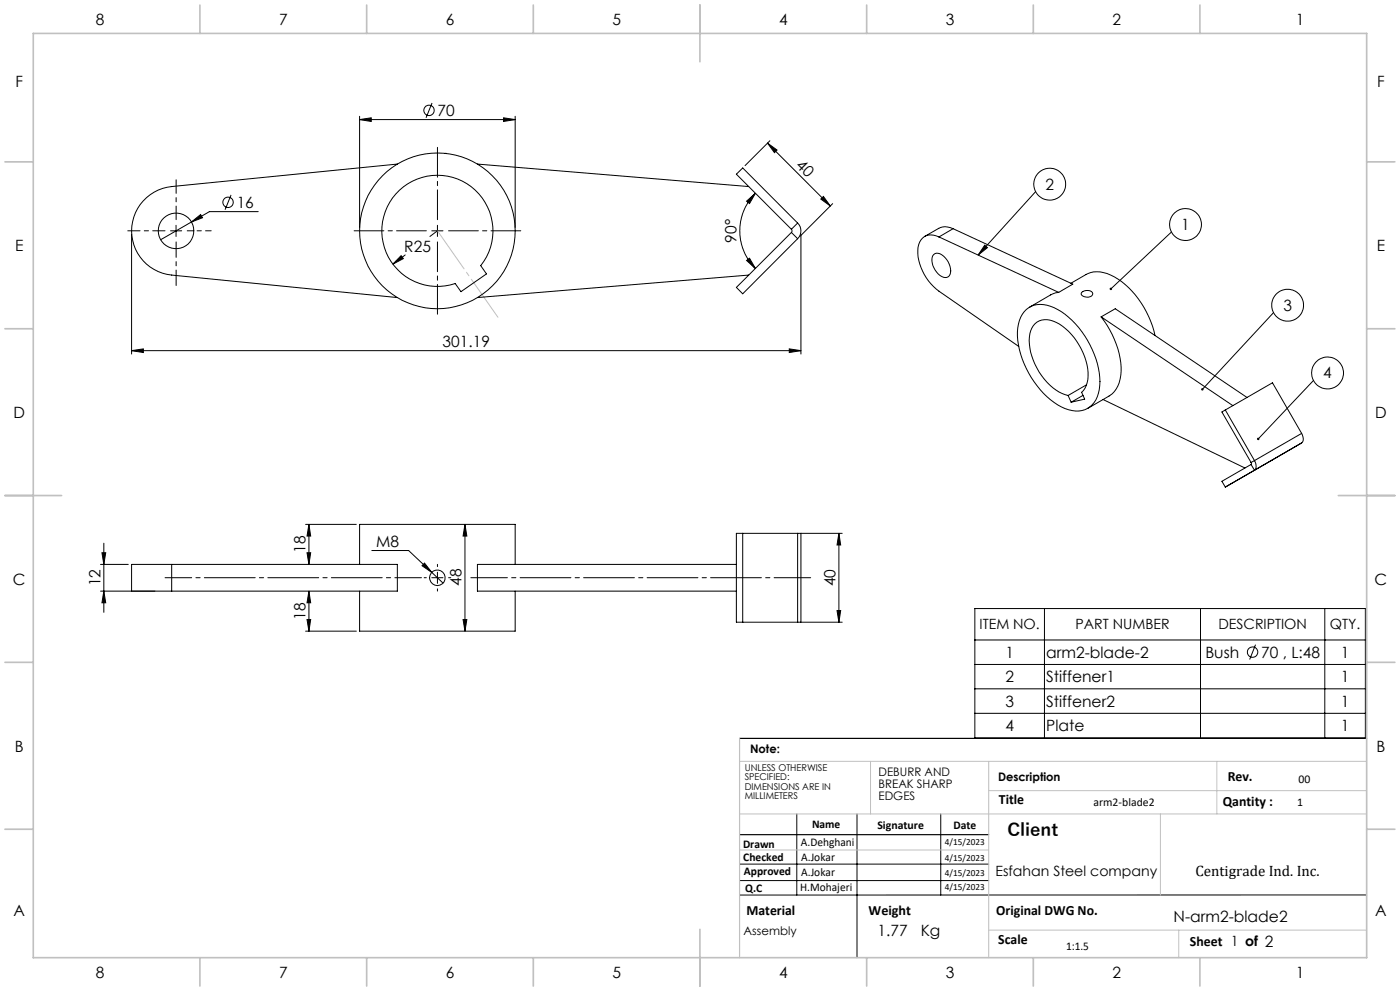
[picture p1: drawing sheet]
<svg xmlns="http://www.w3.org/2000/svg" width="420mm" height="297mm" viewBox="0 0 420 297" stroke-linecap="round" stroke-linejoin="round" font-family="sans-serif">
<g fill="none" stroke="#000" stroke-width=".3">
<path d="M107.9 35.8l3.5-.5v1.1zM107.9 34.9v33.3M107.9 35.8h46.7M129.6 30.9l-1.8 4.4M151.1 35.3l3.5 .5-3.5 .6zM154.6 34.9v33.3M69.3 58.4l-1.8 4.5M119.2 49.2l-67.7 6.7a13.3 13.3 0 0 0-12 13.3 13.3 13.3 0 0 0 12 13.2l67.7 6.8M119.8 57a16.7 16.7 0 0 1 22.8 0 16.7 16.7 0 0 1 1.6 22.6l1.7 2.5-7.6 5.3-1.7-2.4a16.7 16.7 0 0 1-19.7-7.3 16.7 16.7 0 0 1 2.9-20.7zM133.6 46h.1M143.2 49.2l81.4 6.7M226.6 57.9a15.9 15.9 0 0 0 0 22.6"/>
<path d="M230.3 42.9l2.8 2.1-.8 .8zM230.3 42.9l18.8 18.8M231 42.2l-7.5 7.4M246.2 59.7l.8-.8 2.1 2.8zM310.7 57.4l-17.3 19M39.5 70.2v35.9M51.2 69.2h3.3M52.8 67.5v3.4M57.4 66.5l2.8-2.2 .5 1zM77.5 63.4h-14.7l-14.6 8.5M120.3 76.6l.7 .9-3.1 1.7zM121.6 76.4l-3.7 2.8"/>
<path d="M129.5 69.2h3.4M131.2 69.2l-2.2 1.7M131.2 67.5v3.4M224 60.3l2.6-2.4-1.7 3.1zM224 78.1l.9-.7 1.7 3.1zM237.4 68.7l.2 .4-.2 .6M237.4 69.7l-16.5 16.4 1.9 1.9 16.5-16.5M237.4 69.7l1.9 1.8M239.3 66.8a3.3 3.3 0 0 1 0 4.7M239.3 66.8l-16.5-16.5-1.9 1.9 16.5 16.5M239.3 66.8l-1.9 1.9M240.3 70.2v35.9"/>
<path d="M249.8 61l-9.8 9.8M280.2 76.2a2.44 2.44 0 0 1 3.4 1.1 4.9 4.9 0 0 1 1.2 5.4 2.21 2.21 0 0 1-3.4-.6 5.3 5.3 0 0 1-1.5-5.5zM281.7 71a4.1 4.1 0 0 0-4.4 0 4.1 4.1 0 0 0-2 4 15.6 15.6 0 0 0 6.4 12.3l23.9 16.5M281.7 71l35.9 16.6M285.9 68.5l-.8-.3a4.2 4.2 0 0 0-3.5 .2l-4.2 2.5M285.9 68.5l35.9 16.7-4.2 2.4M285.9 68.5l-4.2 2.5M295.4 73.5l.8 .7-2.8 2.2zM351.4 69.5l-18.1 17.1M224.6 82.4l-81.4 6.8M307.9 92.8a7.4 7.4 0 0 1 8.3-.6 26.6 26.6 0 0 1 13.7 23.4 7.3 7.3 0 0 1-6.3 7.6 14.7 14.7 0 0 1-10.5-5.3 27.5 27.5 0 0 1-7.9-18.5l.3-2.3a8.1 8.1 0 0 1 2.4-4.3zM317.6 87.6l-2.4 .8-6.3 3.7"/>
<path d="M321.2 84.9l4.6-2.6a8.4 8.4 0 0 1 8.5 .7 27.4 27.4 0 0 1 12.2 17.5M324.6 87.6a2.13 2.13 0 0 1 3.2 .4 2.02 2.02 0 0 1-3.5 .2zM330.3 95a26.1 26.1 0 0 1 5.9 17.5 7.9 7.9 0 0 1-3.5 6.2l-6.3 3.7M330.3 95l39.6 26.6M330.3 95l4.3-2.5 39.5 26.6M382.1 93.7l-21.4 23M39.5 105.1l3.5-.5v1.1zM39.5 105.1h200.8M236.8 104.6l3.5 .5-3.5 .6zM320.4 118.5a16.6 16.6 0 0 1-10.4-10.6 11.2 11.2 0 0 1 0-10.3 5.1 5.1 0 0 1 6.9-1 19 19 0 0 1 9.5 17.2l-.3 .9a5.3 5.3 0 0 1-1.6 2.9l.9 2-4.1 .9M320.4 118.5l.9 2M324.9 118.5l-3.6 2"/>
<path d="M326 115.3l-5.6 3.2M330.9 119.7l42.6 20.6M394.1 114l-16.6 17.5M367.6 122.9l14.1-8.2 8.8 15.2M367.6 122.9l8.7 15.1M367.6 122.9l-1 .6 8.7 15.1M375.3 138.6v.6M375.3 139.2l1 1.7M376.3 138a2.3 2.3 0 0 1 0 2.9M376.3 138l-1 .6M381.7 137.8l-14.1 8.2-1-1.8 8.7-5M390.5 129.9a2.24 2.24 0 0 1 0 2.8l-14.2 8.2"/>
<path d="M390.5 129.9l-14.2 8.1M91.7 157.2h15.2M92.7 157.2v12M92.7 157.2l.5 3.5h-1.1zM139.5 157.2v32M139.5 157.2l.6 3.5h-1.2zM222.8 159.8v26.7M239.3 159.8h1M239.3 159.8h-18.4v26.7h18.4M239.3 159.8v26.7M240.3 159.8v26.7M240.3 159.8h12.4"/>
<path d="M251.7 159.8v26.7M251.7 159.8l.5 3.5h-1.1zM30.2 169.2h8.3M30.2 177.2h16.3M30.6 165.7h1.1l-.5 3.5zM31.2 162.8v20.7M31.2 177.2l.5 3.5h-1.1zM51.5 169.2h-12v8h12M51.5 169.2h67.7v8h-67.7M51.5 169.2v8M92.1 165.7h1.1l-.5 3.5zM92.7 177.2v12"/>
<path d="M92.7 177.2l.5 3.5h-1.1zM107.9 169.2v-12h46.7v12M107.9 177.2v12h46.7v-12M111.5 165h11.1l6.9 6.6M127.4 168.8l2.1 2.8-2.9-2.1zM129.5 171.6l3.4 3.2M129.5 173.1h3.4M131.2 171.5v3.3M220.9 169.2h-77.7v8h77.7M91.7 189.2h15.2M92.1 185.7h1.1l-.5 3.5zM138.9 185.7h1.2l-.6 3.5z"/>
<path d="M239.3 186.5h1M240.3 186.5h12.4M251.1 183h1.1l-.5 3.5zM292.5 182.4h117.1v38.7h-117.1zM292.5 191.8h117.1M292.5 199.1h117.1M313.3 182.4v38.7M360.2 182.4v38.7M376.7 193.2l-1.8 4.5M397.4 182.4v38.7M292.5 206.4h117.1M292.5 213.8h117.1"/>
<path d="M221.9 259h74.7M239 243.9v24.3M257.1 243.9v43.1M282.2 243.9v24.3M221.9 263.9h74.7M410 268.2h-188.1"/>
<circle cx="128.7" cy="33.1" r="1.55"/>
<circle cx="314.9" cy="55.2" r="4.8"/>
<circle cx="52.8" cy="69.2" r="5.3"/>
<circle cx="68.4" cy="60.6" r="1.55"/>
<circle cx="131.2" cy="69.2" r="23.3"/>
<circle cx="355.7" cy="67.3" r="4.8"/>
<circle cx="386.3" cy="91.5" r="4.8"/>
<circle cx="398.3" cy="111.8" r="4.8"/>
<circle cx="131.2" cy="173.2" r="2.34"/>
<circle cx="375.8" cy="195.4" r="1.56"/>
</g>
<path d="M127.9 69.2h-21.7M131.2 65.8v-21.6M131.2 72.5v21.7M134.6 69.2h21.6" fill="none" stroke="#000" stroke-width=".3" stroke-dasharray="15.2 1.3 1.3 1.3" stroke-dashoffset="6.3"/>
<path d="M52.8 65.8v-11.9" fill="none" stroke="#000" stroke-width=".3" stroke-dasharray="15.2 1.3 1.3 1.3" stroke-dashoffset="11.2"/>
<path d="M49.5 69.2h-11.2" fill="none" stroke="#000" stroke-width=".3" stroke-dasharray="15.2 1.3 1.3 1.3" stroke-dashoffset="11.6"/>
<path d="M52.8 72.5v13.1" fill="none" stroke="#000" stroke-width=".3" stroke-dasharray="15.2 1.3 1.3 1.3" stroke-dashoffset="10.6"/>
<path d="M56.2 69.2h7.2" fill="none" stroke="#000" stroke-width=".3" stroke-dasharray="15.2 1.3 1.3 1.3" stroke-dashoffset="13.6"/>
<path d="M126.4 173.1h-76.9" fill="none" stroke="#000" stroke-width=".3" stroke-dasharray="15.2 1.3 1.3 1.3" stroke-dashoffset="7.3"/>
<path d="M243.2 173.1h-101.9" fill="none" stroke="#000" stroke-width=".3" stroke-dasharray="15.2 1.3 1.3 1.3" stroke-dashoffset="4.3"/>
<path d="M127.9 173.1h-.7M131.2 169.8v-.7M131.2 176.5v.6M134.6 173.1h.6" fill="none" stroke="#000" stroke-width=".3" stroke-dasharray="15.2 1.3 1.3 1.3"/>
<path d="M221.9 221.3h188.1M221.9 250.2h74.7" fill="none" stroke="#000" stroke-width=".35"/>
<path d="M131.2 69.2l18.2 25.9" fill="none" stroke="#c0c0c0" stroke-width=".3" stroke-dasharray="15.2 1.3 1.3 1.3" stroke-dashoffset="1.3"/>
<path d="M221.9 228.2h188.1M261.2 228.2v15.7M296.6 228.2v58.8M296.6 237h113.4M365.1 228.2v15.7M221.9 243.9h188.1M221.9 254.7h74.7M348.1 243.9v24.3M296.6 278.8h113.4M353.6 278.8v8.2" fill="none" stroke="#c0c0c0" stroke-width=".3"/>
<path d="M221.9 221.3v65.7" fill="none" stroke="#c0c0c0" stroke-width=".35"/>
<g fill="none" stroke="#c0c0c0" stroke-width=".5">
<path d="M10 10h400v277h-400zM60 1.5v8.5M110 1.5v8.5M160 1.5v8.5M210 1.5v17M260 1.5v8.5M310 1.5v8.5M360 1.5v8.5M1.5 48.5h8.5M410 48.5h8.5M1.5 98.5h8.5M410 98.5h8.5"/>
<path d="M1.5 148.5h17M401.5 148.5h17M1.5 198.5h8.5M410 198.5h8.5M1.5 248.5h8.5M410 248.5h8.5M210 278.5v17M60 287v8.5M110 287v8.5M160 287v8.5M260 287v8.5M310 287v8.5"/>
<path d="M360 287v8.5"/>
</g>
<g fill="#000">
<path d="M107.9 35.8l3.5-.5v1.1zM151.1 35.3l3.5 .5-3.5 .6zM120.3 76.6l-2.4 2.6 3.1-1.7zM57.4 66.5l3.3-1.2-.5-1zM127.4 168.8l-.8 .7 2.9 2.1z"/>
<path d="M224 60.3l2.6-2.4-1.7 3.1zM224 78.1l.9-.7 1.7 3.1zM139.5 157.2l.6 3.5h-1.2zM138.9 185.7h1.2l-.6 3.5zM30.6 165.7h1.1l-.5 3.5zM31.2 177.2l.5 3.5h-1.1z"/>
<path d="M246.2 59.7l.8-.8 2.1 2.8zM230.3 42.9l2.8 2.1-.8 .8z"/>
<path d="M39.5 105.1l3.5-.5v1.1zM236.8 104.6l3.5 .5-3.5 .6z"/>
<path d="M360.5 116.4l-.1 .5 .3-.2-.2 .2a.36 .36 0 0 0 .5 0 .36 .36 0 0 0 0-.5 .36 .36 0 0 0-.5 0zM333 86.3v.6l.3-.3-.3 .3a.38 .38 0 0 0 .5 0 .38 .38 0 0 0 0-.6 .38 .38 0 0 0-.5 0zM295.4 73.5l.8 .7-2.8 2.2zM377.2 131.3v.5l.3-.3-.3 .3a.38 .38 0 0 0 .5 0 .38 .38 0 0 0 0-.5 .38 .38 0 0 0-.5 0z"/>
<path d="M251.7 159.8l.5 3.5h-1.1zM251.1 183h1.1l-.5 3.5z"/>
<path d="M92.1 165.7h1.1l-.5 3.5zM92.7 157.2l.5 3.5h-1.1zM92.1 185.7h1.1l-.5 3.5zM92.7 177.2l.5 3.5h-1.1z"/>
</g>
<text font-size="5.3" x="302.2" y="250.7">Client</text>
<g font-size="4.7">
<text x="28.7" y="7.6">8</text>
<text x="83.7" y="7.6">7</text>
<text x="133.7" y="7.6">6</text>
<text x="183.7" y="7.6">5</text>
<text x="233.7" y="7.6">4</text>
<text x="283.7" y="7.6">3</text>
<text x="333.7" y="7.6">2</text>
<text x="388.7" y="7.6">1</text>
<text x="4.6" y="26.1">F</text>
<text x="413.1" y="26.1">F</text>
<text x="131.3" y="34.8">70</text>
<text x="238.6" y="49.8" transform="rotate(45 238.6 49.8)">40</text>
<text x="313.6" y="56.8">2</text>
<text x="71" y="62.3">16</text>
<text x="354.4" y="68.9">1</text>
<text x="4.5" y="75.3">E</text>
<text x="121.3" y="75.4">R25</text>
<text x="220.9" y="72.7" transform="rotate(-90 220.9 72.7)">90°</text>
<text x="413" y="75.3">E</text>
<text x="385" y="93.1">3</text>
<text x="132.8" y="104.1">301.19</text>
<text x="397" y="113.4">4</text>
<text x="4" y="125.3">D</text>
<text x="412.5" y="125.3">D</text>
<text x="91.7" y="165.7" transform="rotate(-90 91.7 165.7)">18</text>
<text x="112.9" y="164">M8</text>
<text x="3.9" y="175.3">C</text>
<text x="30.2" y="175.7" transform="rotate(-90 30.2 175.7)">12</text>
<text x="138.5" y="175.5" transform="rotate(-90 138.5 175.5)">48</text>
<text x="250.7" y="175.7" transform="rotate(-90 250.7 175.7)">40</text>
<text x="412.4" y="175.3">C</text>
<text x="91.7" y="185.7" transform="rotate(-90 91.7 185.7)">18</text>
<text x="301.6" y="197.2">1</text>
<text x="313.8" y="197.2">arm2-blade-2</text>
<text x="361.6" y="197.2">Bush</text>
<text x="378.4" y="197.2">70 , L:48</text>
<text x="402.3" y="197.2">1</text>
<text x="301.6" y="204.4">2</text>
<text x="313.8" y="204.4">Stiffener1</text>
<text x="402.3" y="204.4">1</text>
<text x="301.6" y="211.8">3</text>
<text x="313.8" y="211.8">Stiffener2</text>
<text x="402.3" y="211.8">1</text>
<text x="301.6" y="219.1">4</text>
<text x="313.8" y="219.1">Plate</text>
<text x="402.3" y="219.1">1</text>
<text x="4.4" y="225.3">B</text>
<text x="412.9" y="225.3">B</text>
<text x="4" y="274.6">A</text>
<text x="412.5" y="274.6">A</text>
<text x="263.3" y="280.5">1.77</text>
<text x="276.2" y="280.5">Kg</text>
<text x="352.1" y="276.4">N-arm2-blade2</text>
<text x="28.7" y="293.1">8</text>
<text x="83.7" y="293.1">7</text>
<text x="133.7" y="293.1">6</text>
<text x="183.7" y="293.1">5</text>
<text x="233.7" y="293.1">4</text>
<text x="283.7" y="293.1">3</text>
<text x="333.7" y="293.1">2</text>
<text x="388.7" y="293.1">1</text>
</g>
<text font-size="4.5" x="358.6" y="262.6">Centigrade Ind. Inc.</text>
<g font-size="4.2">
<text x="293.9" y="188.6">ITEM NO.</text>
<text x="322.6" y="188.6">PART NUMBER</text>
<text x="365.5" y="188.6">DESCRIPTION</text>
<text x="399" y="188.6">QTY.</text>
<text x="368.3" y="234.1">Rev.</text>
<text x="299.7" y="240.9">Title</text>
<text x="366.8" y="241.6">Qantity :</text>
<text x="298.6" y="262.6">Esfahan Steel company</text>
<text x="223.9" y="274.2">Material</text>
<text x="260.6" y="274.2">Weight</text>
<text x="298.9" y="274.2">Original DWG No.</text>
<text x="299.5" y="282.8">Scale</text>
<text x="357" y="283.6">Sheet 1 of 2</text>
</g>
<g font-size="3.5">
<text x="225" y="225.7">Note:</text>
<text x="263.6" y="232.6">DEBURR AND</text>
<text x="263.6" y="236.1">BREAK SHARP</text>
<text x="263.6" y="239.7">EDGES</text>
<text x="299.4" y="234.1">Description</text>
<text x="389.6" y="234.7">00</text>
<text x="328.1" y="241.6">arm2-blade2</text>
<text x="389.2" y="241.6">1</text>
<text x="243.6" y="248.1">Name</text>
<text x="263.2" y="248.5">Signature</text>
<text x="286" y="248.5">Date</text>
<text x="222.9" y="254">Drawn</text>
<text x="240.3" y="253.6">A.Dehghani</text>
<text x="240.4" y="257.9">A.Jokar</text>
<text x="223" y="258.1">Checked</text>
<text x="223.2" y="262.1">Approved</text>
<text x="240.4" y="262.4">A.Jokar</text>
<text x="223.6" y="267.4">Q.C</text>
<text x="240.1" y="267.1">H.Mohajeri</text>
<text x="223.1" y="280.2">Assembly</text>
<text x="319.8" y="284.6">1:1.5</text>
</g>
<g font-size="2.8">
<text x="223.4" y="231">UNLESS OTHERWISE</text>
<text x="223.4" y="233.8">SPECIFIED:</text>
<text x="223.4" y="236.7">DIMENSIONS ARE IN</text>
<text x="223.4" y="239.5">MILLIMETERS</text>
<text x="283.5" y="253.2">4/15/2023</text>
<text x="283.5" y="258.1">4/15/2023</text>
<text x="283.5" y="262.7">4/15/2023</text>
<text x="283.5" y="266.6">4/15/2023</text>
</g>
</svg>
